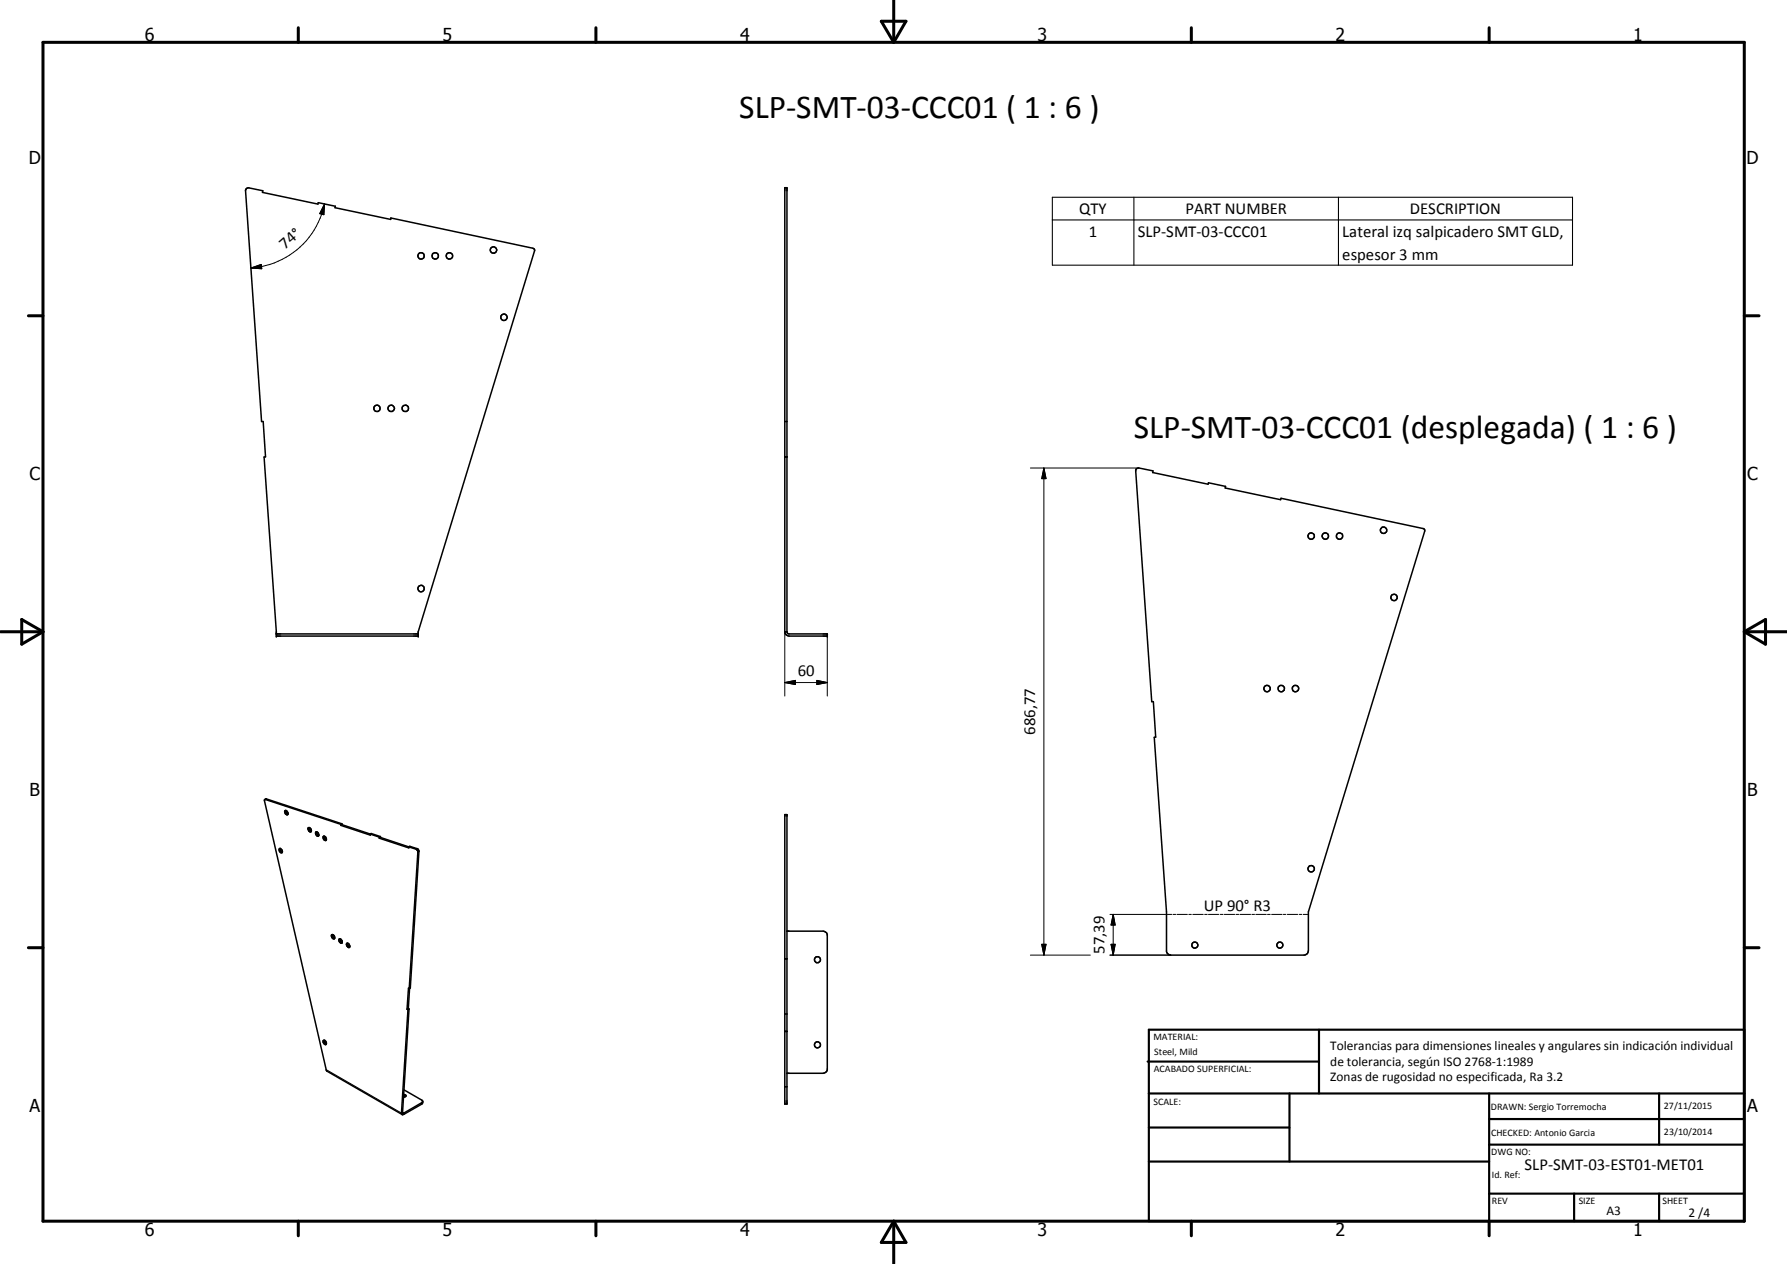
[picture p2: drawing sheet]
<svg xmlns="http://www.w3.org/2000/svg" width="420mm" height="297mm" viewBox="0 0 420 297" stroke-linecap="round" stroke-linejoin="round" font-family="sans-serif">
<g fill="none" stroke="#000" stroke-width=".35">
<path d="M57.9 44.4l.5-.3 3.4 .7-.1 .4 13 2.8 .1-.4 4.1 .9-.1 .3 13.1 2.8v-.4l33.4 7.1 .4 .4-27.4 89.8v1h-33.3l-2.9-42.1h.3l-.5-8.3h-.4l-3.8-54.3zM184.5 99.1h.5M184.5 107.4h.5M267.2 110.2l.6-.2 3.3 .7-.1 .3 13 2.8 .1-.3 4.1 .8-.1 .4 13 2.7 .1-.3 33.4 7.1 .4 .3-27.4 89.8v9.1a1.08 1.08 0 0 1-1 1.1h-31.4l-.7-.4-.2-.5v-9.3l-2.9-41 .3-.1-.5-8.3h-.4l-3.8-54.2zM65 149h33.3M184.5 148.5a1.08 1.08 0 0 0 1 1h9v-.5h-9l-.3-.1-.2-.4M184.5 148.5h.5M184.5 148.5v-104.4h.5v104.4M62.3 187.9l17.8 5.8M65.9 199.4l.4 .4 .1 .5M65.9 199.4a.5 .5 0 0 0-.2 .7 .5 .5 0 0 0 .7 .2M65.9 199.4v.5l.5 .4"/>
<path d="M67.1 190.5a.64 .64 0 0 1 .5 1 .64 .64 0 0 1-.5-1zM67.2 190.5l.1 .4 .4 .4M72.4 194.6a.51 .51 0 0 1 .7 .2 .51 .51 0 0 1-.2 .7l-.3-.3zM72.7 194.5l.1 .4 .4 .4M74.5 195.5a.55 .55 0 0 0-.3 .6 .55 .55 0 0 0 .5 .4l.3-.2M74.5 195.5l.3 .2 .2 .6M74.5 195.5v.5l.5 .3M76.2 196.5a.55 .55 0 0 0-.2 .6 .55 .55 0 0 0 .5 .4l.2-.1M76.2 196.5l.4 .3 .1 .6M76.2 196.5l.1 .5 .4 .4M80.1 193.7l.1 .3M80.2 194l6.9 2.3-.1-.3"/>
<path d="M80.4 193.6l-17.8-5.9-.4 .3 14.5 63.5 17.9 10.4M80.4 193.6v.2M80.4 193.6l-.3 .1M80.4 193.8l6.7 2.2M80.4 193.8l-.2 .2M87 196l.3-.1 2.1 .7M87 196l2.2 .7M89.2 197l6.9 2.3v-.3M89.2 196.7v.3M89.4 196.6l.1 .2M89.4 196.6l-.2 .1M89.5 196.8l-.3 .2"/>
<path d="M89.5 196.8l6.6 2.2M96.1 199l.2-.1 1.9 .6 .3 .5-2 32.2-.3 .1M96.1 199l1.7 .6 .4 .6-2 32.1M184.5 191.4h.5v68.1h-.5zM78.2 219.6h-.1a.62 .62 0 0 0-.1 .7 .62 .62 0 0 0 .6 .3l.1-.1M78.2 219.6l.1 .6 .4 .3M78.2 219.6l.4 .4 .1 .5M185 218.8h8.5l.8 .4 .2 .4v31.8l-.2 .4-.8 .4h-8.5M80 220.6l.1 .6 .4 .3M80 220.6h-.2a.61 .61 0 0 0 0 .7 .61 .61 0 0 0 .6 .3l.1-.1M80 220.6l.4 .5 .1 .4M81.7 221.7h-.1a.61 .61 0 0 0 0 .6 .61 .61 0 0 0 .6 .3v-.1"/>
<path d="M81.7 221.7l.2 .5 .3 .3M81.7 221.7l.4 .2 .1 .6M95.7 237.2l.2 .1M95.9 237.3l-1.5 24.3M96 237l-.3 .2M96 237l.2 .1M96.2 237.1l-.3 .2M96.2 237.1l-1.6 24.3M96.2 232.3l-.2-.1-.3 5M96.3 232.3l-.3 4.7M184.5 238.3h.5M184.5 225.3h.5"/>
<path d="M76 244.5a.63 .63 0 0 1 .6 .3 .63 .63 0 0 1 0 .7l-.5-.3zM76.2 244.5l.1 .4 .4 .4M94.9 257.5l.5 .2M94.9 257.2l.3 .1a.32 .32 0 0 1 .2 .4 .32 .32 0 0 1-.5 .1M95 256.1l4.2 2.4 .2 .3M99.4 258.8l-.2 .7-4.3 2.4h-.3M99.4 258.8l-.2 .3-4.3 2.5h-.2l-.1-.2M184.5 255.4h.5M184.5 242.4h.5M94.4 261.6l.2 .3M94.6 261.4l-.2 .2"/>
<circle cx="116" cy="58.7" r=".75"/>
<circle cx="99" cy="60.1" r=".74"/>
<circle cx="102.3" cy="60.1" r=".74"/>
<circle cx="105.7" cy="60.1" r=".76"/>
<circle cx="118.5" cy="74.6" r=".75"/>
<circle cx="88.6" cy="96" r=".74"/>
<circle cx="92" cy="96" r=".75"/>
<circle cx="95.3" cy="96" r=".76"/>
<circle cx="99" cy="138.3" r=".74"/>
<circle cx="308.3" cy="126" r=".74"/>
<circle cx="311.6" cy="126" r=".75"/>
<circle cx="314.9" cy="126" r=".76"/>
<circle cx="325.3" cy="124.6" r=".77"/>
<circle cx="327.8" cy="140.4" r=".75"/>
<circle cx="297.9" cy="161.8" r=".77"/>
<circle cx="301.2" cy="161.8" r=".76"/>
<circle cx="304.6" cy="161.8" r=".77"/>
<circle cx="308.3" cy="204.1" r=".76"/>
<circle cx="192.2" cy="225.5" r=".71"/>
<circle cx="280.9" cy="222.1" r=".72"/>
<circle cx="300.9" cy="222.1" r=".72"/>
<circle cx="192.2" cy="245.5" r=".71"/>
</g>
<g fill="#000">
<circle cx="65" cy="149" r=".18"/>
<circle cx="65" cy="149.5" r=".18"/>
<circle cx="98.3" cy="149" r=".18"/>
<circle cx="98.3" cy="149.5" r=".18"/>
<circle cx="194.5" cy="149.5" r=".18"/>
<circle cx="194.5" cy="149" r=".18"/>
</g>
<g fill="none" stroke="#000" stroke-width=".24">
<path d="M76.3 47.9l-.2 2.6-.9-.3zM76.3 47.9a18.9 18.9 0 0 1-17.3 15.1M59 63l2.4-.9 .1 1.1zM242.3 110h25.4M245.4 110l.5 2.5h-1zM245.4 110v114.5M184.5 148.5v15.1M192.1 159.9l2.4 .5-2.4 .5zM194.5 149.5v14.1M184.5 160.4l2.5-.5v1zM184.5 160.4h10M261 214.9h14.5"/>
<path d="M261.7 214.9l.5 2.5h-1zM261.7 214.9v9.6M275.8 214.9h.6M276.7 214.9h2.5M279.5 214.9h.6M280.4 214.9h2.5M283.2 214.9h.6M284.1 214.9h2.5M286.9 214.9h.7M287.9 214.9h2.4M290.6 214.9h.6M291.5 214.9h2.5"/>
<path d="M294.3 214.9h.7M295.3 214.9h2.4M298 214.9h.7M299 214.9h2.4M301.7 214.9h.6M302.7 214.9h2.4M305.5 214.9h.6M306.4 214.9h1.2M242.3 224.5h14.1M244.9 221.9h1l-.5 2.6zM261 224.5h14.2M261.2 221.9h1l-.5 2.6z"/>
</g>
<path d="M247.4 46.4h122.3v15.9h-122.3zM247.4 51.7h122.3M266.6 46.4v15.9M314.7 46.4v15.9M62.6 187.7l-.2 .2M98.1 199.4l-.3 .2M98.5 200.1l-.3 .2M76.7 251.4l17.7 10.2M99.2 259.1v.4M94.6 261.4l.3 .2v.3" fill="none" stroke="#000" stroke-width=".25"/>
<g fill="none" stroke="#000" stroke-width=".71">
<path d="M10.1 9.9h400v277.1h-400zM70.1 6.5v3.4M140.1 6.5v3.4M207.2 5h5.8l-2.9 4.9zM210.1 0v9.9M280.1 6.5v3.4M350.1 6.5v3.4M6.7 74.2h3.4M410.1 74.2h3.5M.1 148.5h10M5.1 145.6l5 2.9-5 2.9zM410.1 148.5h10"/>
<path d="M410.1 148.5l5-2.9v5.8zM6.7 222.7h3.4M410.1 222.7h3.5M70.1 287v3.4M140.1 287v3.4M210.1 287v10M210.1 287l2.9 5h-5.8zM280.1 287v3.4M350.1 287v3.4"/>
</g>
<g fill="none" stroke="#000" stroke-width=".51">
<path d="M269.8 249.5h40.3M270.1 242h140v45h-140zM270.1 257h140M303.2 257v16M310.1 242v15M350.1 257v30M390.1 257v12M270.1 265h33.1M270.1 273h80M350.1 269h60M350.1 263h60M350.1 280.5h60"/>
<path d="M370.1 280.5v6.5M390.1 280.5v6.5"/>
</g>
<path d="M76.3 47.9l-.2 2.6-.9-.3zM59 63l2.4-.9 .1 1.1zM245.4 110l.5 2.5h-1zM184.5 160.4l2.5-.5v1zM192.1 159.9l2.4 .5-2.4 .5zM261.7 214.9l.5 2.5h-1zM244.9 221.9h1l-.5 2.6zM261.2 221.9h1l-.5 2.6z" fill="#000"/>
<g font-size="7.9">
<text x="173.8" y="27.6">SLP-SMT-03-CCC01 ( 1 : 6 )</text>
<text x="266.6" y="103">SLP-SMT-03-CCC01 (desplegada) ( 1 : 6 )</text>
</g>
<g font-size="4.2">
<text x="34" y="9.6">6</text>
<text x="104" y="9.6">5</text>
<text x="174" y="9.6">4</text>
<text x="244" y="9.6">3</text>
<text x="314" y="9.6">2</text>
<text x="384" y="9.6">1</text>
<text x="6.8" y="38.7">D</text>
<text x="410.6" y="38.7">D</text>
<text x="7" y="112.9">C</text>
<text x="410.8" y="112.9">C</text>
<text x="7" y="187.1">B</text>
<text x="410.8" y="187.1">B</text>
<text x="7" y="261.4">A</text>
<text x="410.8" y="261.4">A</text>
<text x="34" y="290.4">6</text>
<text x="104" y="290.4">5</text>
<text x="174" y="290.4">4</text>
<text x="244" y="290.4">3</text>
<text x="314" y="290.4">2</text>
<text x="384" y="290.4">1</text>
</g>
<g font-size="3.9">
<text x="253.7" y="50.3">QTY</text>
<text x="278.7" y="50.3">PART NUMBER</text>
<text x="331.5" y="50.3">DESCRIPTION</text>
<text x="67" y="58.8" transform="rotate(-41 67 58.8)">74°</text>
<text x="256" y="55.6">1</text>
<text x="267.5" y="55.6">SLP-SMT-03-CCC01</text>
<text x="315.6" y="55.7">Lateral izq salpicadero SMT GLD,</text>
<text x="315.6" y="61">espesor 3 mm</text>
<text x="187.6" y="158.8">60</text>
<text x="243.4" y="172.7" transform="rotate(-90 243.4 172.7)">686,77</text>
<text x="283" y="214.1">UP 90° R3</text>
<text x="259.7" y="224.2" transform="rotate(-90 259.7 224.2)">57,39</text>
<text x="358.5" y="275">SLP-SMT-03-EST01-MET01</text>
</g>
<g font-size="3.1">
<text x="312.7" y="246.8">Tolerancias para dimensiones lineales y angulares sin indicación individual</text>
<text x="312.7" y="250.4">de tolerancia, según ISO 2768-1:1989</text>
<text x="312.7" y="254">Zonas de rugosidad no especificada, Ra 3.2</text>
<text x="377.7" y="285.6">A3</text>
<text x="397" y="285.9">2 /4</text>
</g>
<g font-size="2.4">
<text x="271.2" y="244.4">MATERIAL:</text>
<text x="271.3" y="252">ACABADO SUPERFICIAL:</text>
<text x="271.4" y="247.9">Steel, Mild</text>
<text x="271.2" y="259.7">SCALE:</text>
<text x="350.6" y="260.8">DRAWN: Sergio Torremocha</text>
<text x="391.2" y="260.6">27/11/2015</text>
<text x="350.6" y="267">CHECKED: Antonio Garcia</text>
<text x="391.2" y="266.7">23/10/2014</text>
<text x="350.6" y="271.4">DWG NO:</text>
<text x="350.8" y="276.9">Id. Ref:</text>
<text x="350.8" y="282.8">REV</text>
<text x="371.2" y="282.9">SIZE</text>
<text x="390.9" y="282.9">SHEET</text>
</g>
</svg>
